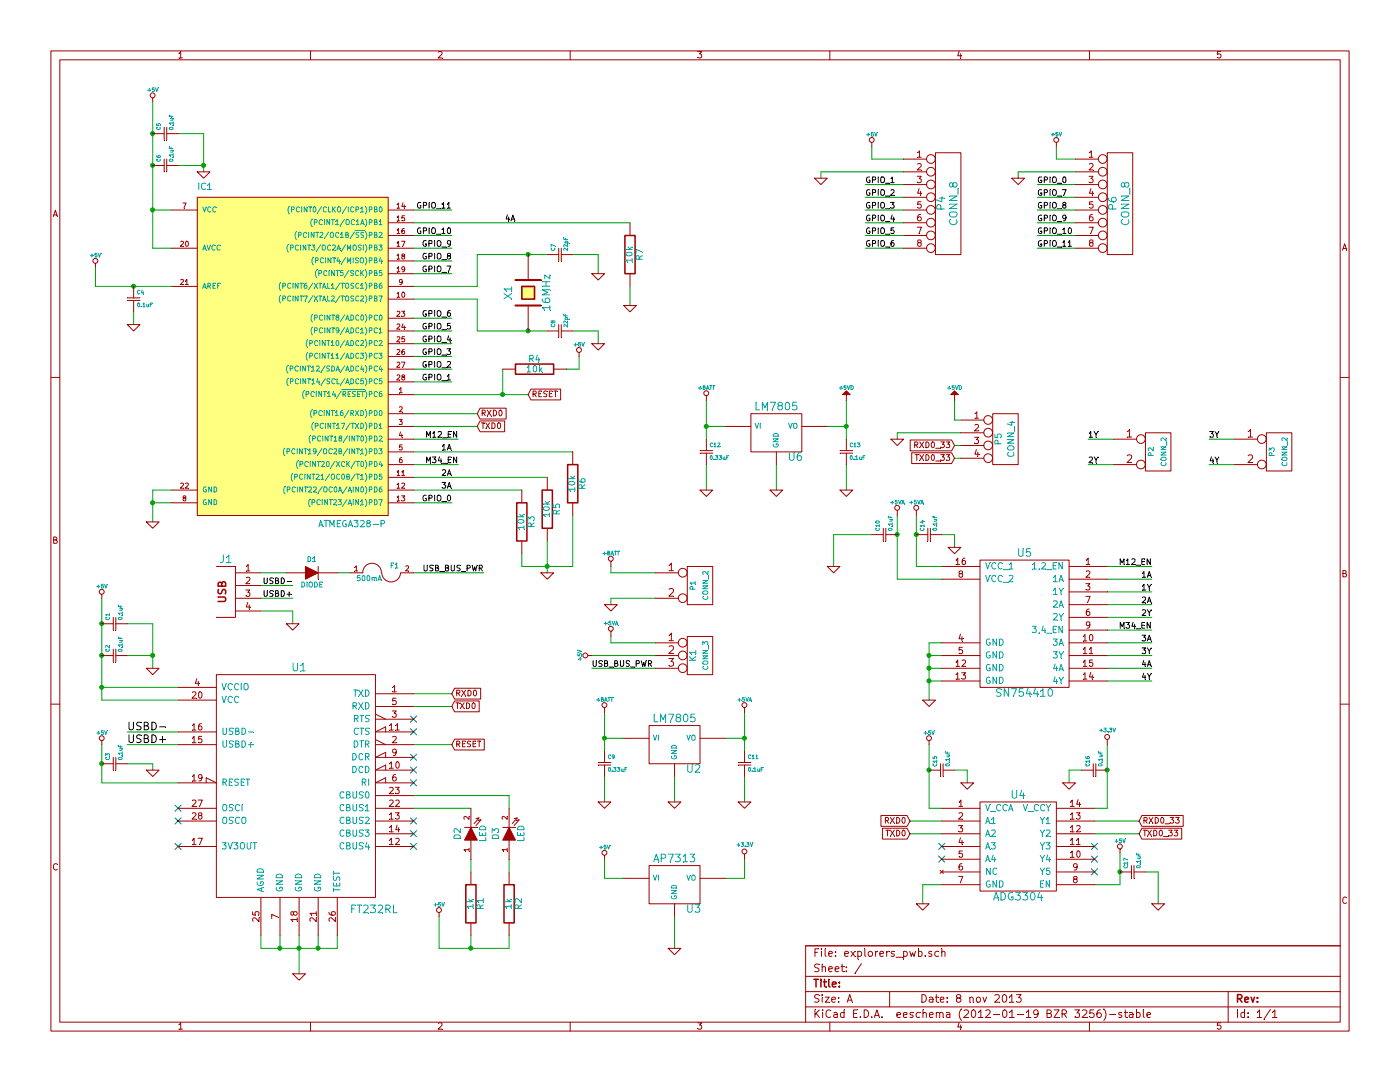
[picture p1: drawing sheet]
EESchema Schematic File Version 2  date 11/7/2013 10:24:31 PM
LIBS:power
LIBS:device
LIBS:transistors
LIBS:conn
LIBS:linear
LIBS:regul
LIBS:74xx
LIBS:cmos4000
LIBS:adc-dac
LIBS:memory
LIBS:xilinx
LIBS:special
LIBS:microcontrollers
LIBS:dsp
LIBS:microchip
LIBS:analog_switches
LIBS:motorola
LIBS:texas
LIBS:intel
LIBS:audio
LIBS:interface
LIBS:digital-audio
LIBS:philips
LIBS:display
LIBS:cypress
LIBS:siliconi
LIBS:opto
LIBS:atmel
LIBS:contrib
LIBS:valves
LIBS:explorers_lib
LIBS:INTERFACE_BOARD-LIB
EELAYER 43  0
EELAYER END
$Descr A 11000 8500
encoding utf-8
Sheet 1 1
Title ""
Date "8 nov 2013"
Rev ""
Comp ""
Comment1 ""
Comment2 ""
Comment3 ""
Comment4 ""
$EndDescr
Wire Wire Line
	7100 1450 6800 1450
Wire Wire Line
	7100 1650 6800 1650
Wire Wire Line
	7100 1850 6800 1850
Wire Wire Line
	6450 1400 6450 1350
Wire Wire Line
	6450 1350 7100 1350
Wire Wire Line
	8450 1950 8150 1950
Wire Wire Line
	8450 1750 8150 1750
Wire Wire Line
	8150 1550 8450 1550
Wire Wire Line
	8450 1250 8300 1250
Wire Wire Line
	8300 1250 8300 1150
Wire Wire Line
	3250 3950 3550 3950
Wire Wire Line
	3250 2900 3550 2900
Wire Wire Line
	3250 2700 3550 2700
Wire Wire Line
	3250 2500 3550 2500
Wire Wire Line
	3250 2050 3550 2050
Wire Wire Line
	3250 1850 3550 1850
Wire Wire Line
	3600 3650 3250 3650
Wire Wire Line
	7500 3600 7550 3600
Wire Wire Line
	7550 3300 7500 3300
Wire Wire Line
	7500 3300 7500 3150
Wire Wire Line
	6650 3650 6650 3850
Connection ~ 5550 3350
Wire Wire Line
	5550 3150 5550 3450
Wire Wire Line
	6650 3350 6500 3350
Wire Wire Line
	6100 3650 6100 3850
Wire Wire Line
	5700 3350 5550 3350
Wire Wire Line
	6650 3150 6650 3450
Connection ~ 6650 3350
Wire Wire Line
	5550 3650 5550 3850
Wire Wire Line
	6850 4200 6550 4200
Wire Wire Line
	5850 6750 5850 6900
Wire Wire Line
	4950 2250 4950 2400
Wire Wire Line
	4300 3750 3250 3750
Connection ~ 4300 4450
Wire Wire Line
	4500 4050 4500 4450
Wire Wire Line
	4500 4450 4100 4450
Wire Wire Line
	8550 3450 8750 3450
Wire Wire Line
	9500 3450 9700 3450
Wire Wire Line
	8700 4450 9050 4450
Wire Wire Line
	8700 4650 9050 4650
Wire Wire Line
	8700 4850 9050 4850
Wire Wire Line
	8700 5050 9050 5050
Wire Wire Line
	8700 5250 9050 5250
Connection ~ 7300 5150
Wire Wire Line
	7300 5500 7300 5050
Wire Wire Line
	7300 5050 7400 5050
Connection ~ 7300 5350
Wire Wire Line
	7300 5250 7400 5250
Connection ~ 7050 4200
Wire Wire Line
	7400 4550 7050 4550
Wire Wire Line
	7050 4550 7050 4050
Wire Wire Line
	6550 4200 6550 4450
Connection ~ 7200 4200
Wire Wire Line
	7400 4450 7200 4450
Wire Wire Line
	7200 4450 7200 4050
Wire Wire Line
	8600 6350 8700 6350
Wire Wire Line
	8600 6550 8950 6550
Wire Wire Line
	9100 7100 9100 6850
Wire Wire Line
	9100 6850 9000 6850
Wire Wire Line
	7400 6350 7300 6350
Wire Wire Line
	7250 7100 7250 6950
Wire Wire Line
	7250 6950 7400 6950
Wire Wire Line
	7150 6450 7400 6450
Wire Wire Line
	5150 5150 4650 5150
Wire Wire Line
	5300 7200 5300 7450
Wire Wire Line
	5850 6900 5700 6900
Wire Wire Line
	4750 6100 4750 6300
Connection ~ 5850 5800
Wire Wire Line
	5850 5600 5850 5900
Wire Wire Line
	4750 5800 4900 5800
Wire Wire Line
	5150 4500 4800 4500
Wire Wire Line
	4800 4500 4800 4450
Wire Wire Line
	2050 4600 2300 4600
Wire Wire Line
	2300 4900 2300 4800
Wire Wire Line
	2300 4800 2050 4800
Wire Wire Line
	2050 4500 2250 4500
Wire Wire Line
	4000 7350 4000 7450
Wire Wire Line
	3700 7450 3700 7350
Wire Wire Line
	3700 6750 3700 6850
Wire Wire Line
	3250 6350 3700 6350
Wire Wire Line
	3250 5550 3550 5550
Wire Wire Line
	3750 3350 3250 3350
Wire Wire Line
	4450 2900 4550 2900
Wire Wire Line
	4550 2900 4550 2800
Wire Wire Line
	4150 3100 3250 3100
Connection ~ 1200 5150
Wire Wire Line
	1200 5250 1200 4900
Wire Wire Line
	1200 4900 1000 4900
Connection ~ 800  4900
Connection ~ 800  5150
Wire Wire Line
	800  4700 800  5500
Wire Wire Line
	1400 6150 800  6150
Wire Wire Line
	1400 5400 800  5400
Wire Wire Line
	1000 5850 1400 5850
Connection ~ 2200 7450
Wire Wire Line
	2200 7350 2200 7450
Connection ~ 2500 7450
Wire Wire Line
	2500 7350 2500 7450
Wire Wire Line
	4700 2150 4700 2000
Wire Wire Line
	4700 2000 4500 2000
Connection ~ 4150 2000
Wire Wire Line
	4300 2000 3750 2000
Wire Wire Line
	3750 2350 3750 2600
Wire Wire Line
	3750 2350 3250 2350
Connection ~ 1200 1050
Wire Wire Line
	1200 800  1200 1950
Connection ~ 1600 1300
Wire Wire Line
	1600 1350 1600 1050
Wire Wire Line
	1600 1050 1400 1050
Connection ~ 1050 2250
Wire Wire Line
	1350 2250 750  2250
Wire Wire Line
	750  2250 750  2100
Wire Wire Line
	1350 1650 1200 1650
Wire Wire Line
	1200 3950 1350 3950
Wire Wire Line
	1350 3850 1200 3850
Wire Wire Line
	1200 3850 1200 4100
Connection ~ 1200 3950
Wire Wire Line
	1200 1950 1350 1950
Connection ~ 1200 1650
Wire Wire Line
	1050 2450 1050 2550
Wire Wire Line
	1400 1300 1600 1300
Connection ~ 1200 1300
Wire Wire Line
	3250 2250 3750 2250
Wire Wire Line
	3750 2250 3750 2000
Wire Wire Line
	3750 2600 4300 2600
Connection ~ 4150 2600
Wire Wire Line
	4500 2600 4700 2600
Wire Wire Line
	4700 2600 4700 2700
Wire Wire Line
	2050 7350 2050 7450
Wire Wire Line
	2050 7450 2650 7450
Wire Wire Line
	2650 7450 2650 7350
Connection ~ 2350 7450
Wire Wire Line
	2350 7650 2350 7350
Wire Wire Line
	1400 5750 1000 5750
Wire Wire Line
	800  5500 1400 5500
Connection ~ 800  5400
Wire Wire Line
	1000 5150 1200 5150
Wire Wire Line
	800  6150 800  5850
Connection ~ 800  6000
Wire Wire Line
	1000 6000 1200 6000
Wire Wire Line
	1200 6000 1200 6050
Wire Wire Line
	3950 2900 3950 3100
Connection ~ 3950 3100
Wire Wire Line
	3250 3250 3750 3250
Wire Wire Line
	3550 5450 3250 5450
Wire Wire Line
	3550 5850 3250 5850
Wire Wire Line
	3250 6250 4000 6250
Wire Wire Line
	4000 6250 4000 6350
Wire Wire Line
	4000 6750 4000 6850
Wire Wire Line
	3450 7200 3450 7450
Wire Wire Line
	3450 7450 4000 7450
Connection ~ 3700 7450
Wire Wire Line
	2650 4500 2750 4500
Wire Wire Line
	2300 4700 2050 4700
Wire Wire Line
	3250 4500 3800 4500
Wire Wire Line
	4800 4750 4800 4700
Wire Wire Line
	4800 4700 5150 4700
Wire Wire Line
	5300 6100 5300 6300
Wire Wire Line
	5700 5800 5850 5800
Wire Wire Line
	4750 5600 4750 5900
Connection ~ 4750 5800
Wire Wire Line
	5850 6100 5850 6300
Wire Wire Line
	4900 6900 4750 6900
Wire Wire Line
	4800 5000 4800 5050
Wire Wire Line
	4800 5050 5150 5050
Wire Wire Line
	4650 5250 5150 5250
Wire Wire Line
	7400 6550 7150 6550
Wire Wire Line
	7500 6050 7600 6050
Wire Wire Line
	7600 6050 7600 6150
Wire Wire Line
	7300 6350 7300 5850
Connection ~ 7300 6050
Wire Wire Line
	8800 6700 8800 6950
Wire Wire Line
	8800 6950 8600 6950
Connection ~ 8800 6850
Wire Wire Line
	8950 6450 8600 6450
Wire Wire Line
	8400 6150 8400 6050
Wire Wire Line
	8400 6050 8500 6050
Wire Wire Line
	8700 6350 8700 5850
Connection ~ 8700 6050
Wire Wire Line
	7400 4200 7500 4200
Wire Wire Line
	7500 4200 7500 4300
Wire Wire Line
	7300 5350 7400 5350
Wire Wire Line
	7400 5150 7300 5150
Connection ~ 7300 5250
Wire Wire Line
	8700 5350 9050 5350
Wire Wire Line
	8700 5150 9050 5150
Wire Wire Line
	8700 4950 9050 4950
Wire Wire Line
	8700 4750 9050 4750
Wire Wire Line
	8700 4550 9050 4550
Wire Wire Line
	9500 3650 9700 3650
Wire Wire Line
	8550 3650 8750 3650
Wire Wire Line
	4100 4450 4100 4350
Wire Wire Line
	4300 4250 4300 4500
Wire Wire Line
	3250 3550 4500 3550
Wire Wire Line
	4100 3850 3250 3850
Wire Wire Line
	3250 1750 4950 1750
Wire Wire Line
	4750 6900 4750 6750
Wire Wire Line
	7550 3400 7050 3400
Wire Wire Line
	7050 3400 7050 3450
Wire Wire Line
	7500 3500 7550 3500
Wire Wire Line
	3600 3450 3250 3450
Wire Wire Line
	3250 1650 3550 1650
Wire Wire Line
	3250 1950 3550 1950
Wire Wire Line
	3250 2150 3550 2150
Wire Wire Line
	3250 2600 3550 2600
Wire Wire Line
	3250 2800 3550 2800
Wire Wire Line
	3250 3000 3550 3000
Wire Wire Line
	8450 1350 8000 1350
Wire Wire Line
	8000 1350 8000 1400
Wire Wire Line
	8150 1450 8450 1450
Wire Wire Line
	8150 1650 8450 1650
Wire Wire Line
	8150 1850 8450 1850
Wire Wire Line
	6850 1150 6850 1250
Wire Wire Line
	6850 1250 7100 1250
Wire Wire Line
	6800 1950 7100 1950
Wire Wire Line
	6800 1750 7100 1750
Wire Wire Line
	6800 1550 7100 1550
Text Label 6800 1950 0    45   ~ 0
GPIO_6
Text Label 6800 1850 0    45   ~ 0
GPIO_5
Text Label 6800 1750 0    45   ~ 0
GPIO_4
Text Label 6800 1650 0    45   ~ 0
GPIO_3
Text Label 6800 1550 0    45   ~ 0
GPIO_2
Text Label 6800 1450 0    45   ~ 0
GPIO_1
$Comp
L GND #PWR01
U 1 1
P 6450 1400
F 0 "#PWR01" H 6450 1400 30  0001 C CNN
F 1 "GND" H 6450 1330 30  0001 C CNN
	1    6450 1400
	1    0    0    -1  
$EndComp
$Comp
L +5V #PWR02
U 1 1
P 6850 1150
F 0 "#PWR02" H 6850 1240 20  0001 C CNN
F 1 "+5V" H 6850 1240 30  0000 C CNN
	1    6850 1150
	1    0    0    -1  
$EndComp
Text Label 8150 1950 0    45   ~ 0
GPIO_11
Text Label 8150 1850 0    45   ~ 0
GPIO_10
Text Label 8150 1750 0    45   ~ 0
GPIO_9
Text Label 8150 1650 0    45   ~ 0
GPIO_8
Text Label 8150 1550 0    45   ~ 0
GPIO_7
Text Label 8150 1450 0    45   ~ 0
GPIO_0
$Comp
L GND #PWR03
U 1 1
P 8000 1400
F 0 "#PWR03" H 8000 1400 30  0001 C CNN
F 1 "GND" H 8000 1330 30  0001 C CNN
	1    8000 1400
	1    0    0    -1  
$EndComp
$Comp
L +5V #PWR04
U 1 1
P 8300 1150
F 0 "#PWR04" H 8300 1240 20  0001 C CNN
F 1 "+5V" H 8300 1240 30  0000 C CNN
	1    8300 1150
	1    0    0    -1  
$EndComp
$Comp
L CONN_8 P4
U 1 1
P 7450 1600
F 0 "P4" V 7400 1600 60  0000 C CNN
F 1 "CONN_8" V 7500 1600 60  0000 C CNN
	1    7450 1600
	1    0    0    -1  
$EndComp
$Comp
L CONN_8 P6
U 1 1
P 8800 1600
F 0 "P6" V 8750 1600 60  0000 C CNN
F 1 "CONN_8" V 8850 1600 60  0000 C CNN
	1    8800 1600
	1    0    0    -1  
$EndComp
Text Label 3550 1650 2    45   ~ 0
GPIO_11
Text Label 3550 1850 2    45   ~ 0
GPIO_10
Text Label 3550 1950 2    45   ~ 0
GPIO_9
Text Label 3550 2050 2    45   ~ 0
GPIO_8
Text Label 3550 2150 2    45   ~ 0
GPIO_7
Text Label 3550 2500 2    45   ~ 0
GPIO_6
Text Label 3550 2600 2    45   ~ 0
GPIO_5
Text Label 3550 2700 2    45   ~ 0
GPIO_4
Text Label 3550 2800 2    45   ~ 0
GPIO_3
Text Label 3550 2900 2    45   ~ 0
GPIO_2
Text Label 3550 3000 2    45   ~ 0
GPIO_1
Text Label 3550 3950 2    45   ~ 0
GPIO_0
Text Label 3600 3650 2    45   ~ 0
M34_EN
Text Label 3600 3450 2    45   ~ 0
M12_EN
Text GLabel 7500 3600 0    45   Input ~ 0
TXD0_33
Text GLabel 7500 3500 0    45   Input ~ 0
RXD0_33
$Comp
L GND #PWR05
U 1 1
P 7050 3450
F 0 "#PWR05" H 7050 3450 30  0001 C CNN
F 1 "GND" H 7050 3380 30  0001 C CNN
	1    7050 3450
	1    0    0    -1  
$EndComp
$Comp
L +5VD #PWR06
U 1 1
P 7500 3150
F 0 "#PWR06" H 7500 3100 20  0001 C CNN
F 1 "+5VD" H 7500 3250 30  0000 C CNN
	1    7500 3150
	1    0    0    -1  
$EndComp
$Comp
L CONN_4 P5
U 1 1
P 7900 3450
F 0 "P5" V 7850 3450 50  0000 C CNN
F 1 "CONN_4" V 7950 3450 50  0000 C CNN
	1    7900 3450
	1    0    0    -1  
$EndComp
$Comp
L +5VD #PWR07
U 1 1
P 6650 3150
F 0 "#PWR07" H 6650 3100 20  0001 C CNN
F 1 "+5VD" H 6650 3250 30  0000 C CNN
	1    6650 3150
	1    0    0    -1  
$EndComp
$Comp
L +BATT #PWR08
U 1 1
P 5550 3150
F 0 "#PWR08" H 5550 3100 20  0001 C CNN
F 1 "+BATT" H 5550 3250 30  0000 C CNN
	1    5550 3150
	1    0    0    -1  
$EndComp
$Comp
L LM7805 U6
U 1 1
P 6100 3400
F 0 "U6" H 6250 3204 60  0000 C CNN
F 1 "LM7805" H 6100 3600 60  0000 C CNN
	1    6100 3400
	1    0    0    -1  
$EndComp
$Comp
L GND #PWR09
U 1 1
P 6100 3850
F 0 "#PWR09" H 6100 3850 30  0001 C CNN
F 1 "GND" H 6100 3780 30  0001 C CNN
	1    6100 3850
	1    0    0    -1  
$EndComp
$Comp
L CSMALL C12
U 1 1
P 5550 3550
F 0 "C12" H 5575 3600 30  0000 L CNN
F 1 "0.33uF" H 5575 3500 30  0000 L CNN
	1    5550 3550
	1    0    0    -1  
$EndComp
$Comp
L CSMALL C13
U 1 1
P 6650 3550
F 0 "C13" H 6675 3600 30  0000 L CNN
F 1 "0.1uF" H 6675 3500 30  0000 L CNN
	1    6650 3550
	1    0    0    -1  
$EndComp
$Comp
L GND #PWR010
U 1 1
P 6650 3850
F 0 "#PWR010" H 6650 3850 30  0001 C CNN
F 1 "GND" H 6650 3780 30  0001 C CNN
	1    6650 3850
	1    0    0    -1  
$EndComp
$Comp
L GND #PWR011
U 1 1
P 5550 3850
F 0 "#PWR011" H 5550 3850 30  0001 C CNN
F 1 "GND" H 5550 3780 30  0001 C CNN
	1    5550 3850
	1    0    0    -1  
$EndComp
$Comp
L CSMALL C10
U 1 1
P 6950 4200
F 0 "C10" H 6975 4250 30  0000 L CNN
F 1 "0.1uF" H 6975 4150 30  0000 L CNN
	1    6950 4200
	0    -1   -1   0   
$EndComp
$Comp
L GND #PWR012
U 1 1
P 4950 2400
F 0 "#PWR012" H 4950 2400 30  0001 C CNN
F 1 "GND" H 4950 2330 30  0001 C CNN
	1    4950 2400
	1    0    0    -1  
$EndComp
$Comp
L R R7
U 1 1
P 4950 2000
F 0 "R7" V 5030 2000 50  0000 C CNN
F 1 "10k" V 4950 2000 50  0000 C CNN
	1    4950 2000
	1    0    0    -1  
$EndComp
$Comp
L GND #PWR013
U 1 1
P 4300 4500
F 0 "#PWR013" H 4300 4500 30  0001 C CNN
F 1 "GND" H 4300 4430 30  0001 C CNN
	1    4300 4500
	1    0    0    -1  
$EndComp
$Comp
L R R6
U 1 1
P 4500 3800
F 0 "R6" V 4580 3800 50  0000 C CNN
F 1 "10k" V 4500 3800 50  0000 C CNN
	1    4500 3800
	1    0    0    -1  
$EndComp
$Comp
L R R5
U 1 1
P 4300 4000
F 0 "R5" V 4380 4000 50  0000 C CNN
F 1 "10k" V 4300 4000 50  0000 C CNN
	1    4300 4000
	1    0    0    -1  
$EndComp
$Comp
L R R3
U 1 1
P 4100 4100
F 0 "R3" V 4180 4100 50  0000 C CNN
F 1 "10k" V 4100 4100 50  0000 C CNN
	1    4100 4100
	1    0    0    -1  
$EndComp
Text Label 4050 1750 2    45   ~ 0
4A
Text Label 3550 3850 2    45   ~ 0
3A
Text Label 3550 3750 2    45   ~ 0
2A
Text Label 3550 3550 2    45   ~ 0
1A
$Comp
L +5VA #PWR014
U 1 1
P 7200 4050
F 0 "#PWR014" H 7200 4180 20  0001 C CNN
F 1 "+5VA" H 7200 4150 30  0000 C CNN
	1    7200 4050
	1    0    0    -1  
$EndComp
$Comp
L +5VA #PWR015
U 1 1
P 7050 4050
F 0 "#PWR015" H 7050 4180 20  0001 C CNN
F 1 "+5VA" H 7050 4150 30  0000 C CNN
	1    7050 4050
	1    0    0    -1  
$EndComp
Text Label 9500 3650 0    45   ~ 0
4Y
Text Label 9500 3450 0    45   ~ 0
3Y
Text Label 8550 3650 0    45   ~ 0
2Y
Text Label 8550 3450 0    45   ~ 0
1Y
$Comp
L CONN_2 P2
U 1 1
P 9100 3550
F 0 "P2" V 9050 3550 40  0000 C CNN
F 1 "CONN_2" V 9150 3550 40  0000 C CNN
	1    9100 3550
	1    0    0    -1  
$EndComp
$Comp
L CONN_2 P3
U 1 1
P 10050 3550
F 0 "P3" V 10000 3550 40  0000 C CNN
F 1 "CONN_2" V 10100 3550 40  0000 C CNN
	1    10050 3550
	1    0    0    -1  
$EndComp
Text Label 9050 5350 2    45   ~ 0
4Y
Text Label 9050 5250 2    45   ~ 0
4A
Text Label 9050 5150 2    45   ~ 0
3Y
Text Label 9050 5050 2    45   ~ 0
3A
Text Label 9050 4950 2    45   ~ 0
M34_EN
Text Label 9050 4850 2    45   ~ 0
2Y
Text Label 9050 4750 2    45   ~ 0
2A
Text Label 9050 4650 2    45   ~ 0
1Y
Text Label 9050 4550 2    45   ~ 0
1A
Text Label 9050 4450 2    45   ~ 0
M12_EN
$Comp
L GND #PWR016
U 1 1
P 7300 5500
F 0 "#PWR016" H 7300 5500 30  0001 C CNN
F 1 "GND" H 7300 5430 30  0001 C CNN
	1    7300 5500
	1    0    0    -1  
$EndComp
$Comp
L GND #PWR017
U 1 1
P 6550 4450
F 0 "#PWR017" H 6550 4450 30  0001 C CNN
F 1 "GND" H 6550 4380 30  0001 C CNN
	1    6550 4450
	1    0    0    -1  
$EndComp
$Comp
L GND #PWR018
U 1 1
P 7500 4300
F 0 "#PWR018" H 7500 4300 30  0001 C CNN
F 1 "GND" H 7500 4230 30  0001 C CNN
	1    7500 4300
	1    0    0    -1  
$EndComp
$Comp
L CSMALL C14
U 1 1
P 7300 4200
F 0 "C14" H 7325 4250 30  0000 L CNN
F 1 "0.1uF" H 7325 4150 30  0000 L CNN
	1    7300 4200
	0    -1   -1   0   
$EndComp
$Comp
L SN754410 U5
U 1 1
P 8050 4900
F 0 "U5" H 8050 5450 60  0000 C CNN
F 1 "SN754410" H 8050 4350 60  0000 C CNN
	1    8050 4900
	1    0    0    -1  
$EndComp
$Comp
L +3.3V #PWR019
U 1 1
P 8700 5850
F 0 "#PWR019" H 8700 5810 30  0001 C CNN
F 1 "+3.3V" H 8700 5960 30  0000 C CNN
	1    8700 5850
	1    0    0    -1  
$EndComp
$Comp
L CSMALL C16
U 1 1
P 8600 6050
F 0 "C16" H 8625 6100 30  0000 L CNN
F 1 "0.1uF" H 8625 6000 30  0000 L CNN
	1    8600 6050
	0    -1   -1   0   
$EndComp
$Comp
L GND #PWR020
U 1 1
P 8400 6150
F 0 "#PWR020" H 8400 6150 30  0001 C CNN
F 1 "GND" H 8400 6080 30  0001 C CNN
	1    8400 6150
	1    0    0    -1  
$EndComp
Text GLabel 8950 6450 2    45   Input ~ 0
RXD0_33
Text GLabel 8950 6550 2    45   Input ~ 0
TXD0_33
$Comp
L GND #PWR021
U 1 1
P 9100 7100
F 0 "#PWR021" H 9100 7100 30  0001 C CNN
F 1 "GND" H 9100 7030 30  0001 C CNN
	1    9100 7100
	1    0    0    -1  
$EndComp
$Comp
L +5V #PWR022
U 1 1
P 8800 6700
F 0 "#PWR022" H 8800 6790 20  0001 C CNN
F 1 "+5V" H 8800 6790 30  0000 C CNN
	1    8800 6700
	1    0    0    -1  
$EndComp
$Comp
L CSMALL C17
U 1 1
P 8900 6850
F 0 "C17" H 8925 6900 30  0000 L CNN
F 1 "0.1uF" H 8925 6800 30  0000 L CNN
	1    8900 6850
	0    -1   -1   0   
$EndComp
$Comp
L +5V #PWR023
U 1 1
P 7300 5850
F 0 "#PWR023" H 7300 5940 20  0001 C CNN
F 1 "+5V" H 7300 5940 30  0000 C CNN
	1    7300 5850
	1    0    0    -1  
$EndComp
$Comp
L GND #PWR024
U 1 1
P 7600 6150
F 0 "#PWR024" H 7600 6150 30  0001 C CNN
F 1 "GND" H 7600 6080 30  0001 C CNN
	1    7600 6150
	1    0    0    -1  
$EndComp
$Comp
L CSMALL C15
U 1 1
P 7400 6050
F 0 "C15" H 7425 6100 30  0000 L CNN
F 1 "0.1uF" H 7425 6000 30  0000 L CNN
	1    7400 6050
	0    -1   -1   0   
$EndComp
$Comp
L GND #PWR025
U 1 1
P 7250 7100
F 0 "#PWR025" H 7250 7100 30  0001 C CNN
F 1 "GND" H 7250 7030 30  0001 C CNN
	1    7250 7100
	1    0    0    -1  
$EndComp
NoConn ~ 8600 6850
NoConn ~ 8600 6750
NoConn ~ 8600 6650
NoConn ~ 7400 6750
NoConn ~ 7400 6650
Text GLabel 7150 6550 0    45   Input ~ 0
TXD0
Text GLabel 7150 6450 0    45   Input ~ 0
RXD0
$Comp
L ADG3304 U4
U 1 1
P 8000 6600
F 0 "U4" H 8000 6950 60  0000 C CNN
F 1 "ADG3304" H 8000 6150 60  0000 C CNN
	1    8000 6600
	1    0    0    -1  
$EndComp
Text Label 4650 5250 0    45   ~ 0
USB_BUS_PWR
$Comp
L +5V #PWR026
U 1 1
P 4650 5150
F 0 "#PWR026" H 4650 5240 20  0001 C CNN
F 1 "+5V" H 4650 5240 30  0000 C CNN
	1    4650 5150
	0    -1   -1   0   
$EndComp
$Comp
L +5VA #PWR027
U 1 1
P 4800 5000
F 0 "#PWR027" H 4800 5130 20  0001 C CNN
F 1 "+5VA" H 4800 5100 30  0000 C CNN
	1    4800 5000
	1    0    0    -1  
$EndComp
$Comp
L +5VA #PWR028
U 1 1
P 5850 5600
F 0 "#PWR028" H 5850 5730 20  0001 C CNN
F 1 "+5VA" H 5850 5700 30  0000 C CNN
	1    5850 5600
	1    0    0    -1  
$EndComp
$Comp
L CONN_3 K1
U 1 1
P 5500 5150
F 0 "K1" V 5450 5150 50  0000 C CNN
F 1 "CONN_3" V 5550 5150 40  0000 C CNN
	1    5500 5150
	1    0    0    -1  
$EndComp
$Comp
L GND #PWR029
U 1 1
P 5300 7450
F 0 "#PWR029" H 5300 7450 30  0001 C CNN
F 1 "GND" H 5300 7380 30  0001 C CNN
	1    5300 7450
	1    0    0    -1  
$EndComp
$Comp
L +3.3V #PWR030
U 1 1
P 5850 6750
F 0 "#PWR030" H 5850 6710 30  0001 C CNN
F 1 "+3.3V" H 5850 6860 30  0000 C CNN
	1    5850 6750
	1    0    0    -1  
$EndComp
$Comp
L +5V #PWR031
U 1 1
P 4750 6750
F 0 "#PWR031" H 4750 6840 20  0001 C CNN
F 1 "+5V" H 4750 6840 30  0000 C CNN
	1    4750 6750
	1    0    0    -1  
$EndComp
$Comp
L AP7313 U3
U 1 1
P 5300 6950
F 0 "U3" H 5450 6754 60  0000 C CNN
F 1 "AP7313" H 5300 7150 60  0000 C CNN
	1    5300 6950
	1    0    0    -1  
$EndComp
$Comp
L GND #PWR032
U 1 1
P 4750 6300
F 0 "#PWR032" H 4750 6300 30  0001 C CNN
F 1 "GND" H 4750 6230 30  0001 C CNN
	1    4750 6300
	1    0    0    -1  
$EndComp
$Comp
L GND #PWR033
U 1 1
P 5850 6300
F 0 "#PWR033" H 5850 6300 30  0001 C CNN
F 1 "GND" H 5850 6230 30  0001 C CNN
	1    5850 6300
	1    0    0    -1  
$EndComp
$Comp
L CSMALL C11
U 1 1
P 5850 6000
F 0 "C11" H 5875 6050 30  0000 L CNN
F 1 "0.1uF" H 5875 5950 30  0000 L CNN
	1    5850 6000
	1    0    0    -1  
$EndComp
$Comp
L CSMALL C9
U 1 1
P 4750 6000
F 0 "C9" H 4775 6050 30  0000 L CNN
F 1 "0.33uF" H 4775 5950 30  0000 L CNN
	1    4750 6000
	1    0    0    -1  
$EndComp
$Comp
L GND #PWR034
U 1 1
P 5300 6300
F 0 "#PWR034" H 5300 6300 30  0001 C CNN
F 1 "GND" H 5300 6230 30  0001 C CNN
	1    5300 6300
	1    0    0    -1  
$EndComp
$Comp
L LM7805 U2
U 1 1
P 5300 5850
F 0 "U2" H 5450 5654 60  0000 C CNN
F 1 "LM7805" H 5300 6050 60  0000 C CNN
	1    5300 5850
	1    0    0    -1  
$EndComp
$Comp
L +BATT #PWR035
U 1 1
P 4750 5600
F 0 "#PWR035" H 4750 5550 20  0001 C CNN
F 1 "+BATT" H 4750 5700 30  0000 C CNN
	1    4750 5600
	1    0    0    -1  
$EndComp
$Comp
L GND #PWR036
U 1 1
P 4800 4750
F 0 "#PWR036" H 4800 4750 30  0001 C CNN
F 1 "GND" H 4800 4680 30  0001 C CNN
	1    4800 4750
	1    0    0    -1  
$EndComp
$Comp
L +BATT #PWR037
U 1 1
P 4800 4450
F 0 "#PWR037" H 4800 4400 20  0001 C CNN
F 1 "+BATT" H 4800 4550 30  0000 C CNN
	1    4800 4450
	1    0    0    -1  
$EndComp
$Comp
L CONN_2 P1
U 1 1
P 5500 4600
F 0 "P1" V 5450 4600 40  0000 C CNN
F 1 "CONN_2" V 5550 4600 40  0000 C CNN
	1    5500 4600
	1    0    0    -1  
$EndComp
Text Label 3800 4500 2    45   ~ 0
USB_BUS_PWR
$Comp
L GND #PWR038
U 1 1
P 2300 4900
F 0 "#PWR038" H 2300 4900 30  0001 C CNN
F 1 "GND" H 2300 4830 30  0001 C CNN
	1    2300 4900
	1    0    0    -1  
$EndComp
Text Label 2300 4700 2    45   ~ 0
USBD+
Text Label 2300 4600 2    45   ~ 0
USBD-
$Comp
L FUSE F1
U 1 1
P 3000 4500
F 0 "F1" H 3100 4550 40  0000 C CNN
F 1 "500mA" H 2900 4450 40  0000 C CNN
	1    3000 4500
	1    0    0    -1  
$EndComp
$Comp
L DIODE D1
U 1 1
P 2450 4500
F 0 "D1" H 2450 4600 40  0000 C CNN
F 1 "DIODE" H 2450 4400 40  0000 C CNN
	1    2450 4500
	1    0    0    -1  
$EndComp
$Comp
L USB_2 J1
U 1 1
P 1850 4650
F 0 "J1" H 1775 4900 60  0000 C CNN
F 1 "USB_2" H 1900 4350 60  0001 C CNN
F 4 "VCC" H 2175 4800 50  0001 C CNN "VCC"
F 5 "D+" H 2150 4700 50  0001 C CNN "Data+"
F 6 "D-" H 2150 4600 50  0001 C CNN "Data-"
F 7 "GND" H 2175 4500 50  0001 C CNN "Ground"
	1    1850 4650
	1    0    0    -1  
$EndComp
$Comp
L +5V #PWR039
U 1 1
P 3450 7200
F 0 "#PWR039" H 3450 7290 20  0001 C CNN
F 1 "+5V" H 3450 7290 30  0000 C CNN
	1    3450 7200
	1    0    0    -1  
$EndComp
$Comp
L R R2
U 1 1
P 4000 7100
F 0 "R2" V 4080 7100 50  0000 C CNN
F 1 "1k" V 4000 7100 50  0000 C CNN
	1    4000 7100
	1    0    0    -1  
$EndComp
$Comp
L R R1
U 1 1
P 3700 7100
F 0 "R1" V 3780 7100 50  0000 C CNN
F 1 "1k" V 3700 7100 50  0000 C CNN
	1    3700 7100
	1    0    0    -1  
$EndComp
$Comp
L LED D2
U 1 1
P 3700 6550
F 0 "D2" H 3700 6650 50  0000 C CNN
F 1 "LED" H 3700 6450 50  0000 C CNN
	1    3700 6550
	0    -1   -1   0   
$EndComp
$Comp
L LED D3
U 1 1
P 4000 6550
F 0 "D3" H 4000 6650 50  0000 C CNN
F 1 "LED" H 4000 6450 50  0000 C CNN
	1    4000 6550
	0    -1   -1   0   
$EndComp
NoConn ~ 3250 6650
NoConn ~ 3250 6550
NoConn ~ 3250 6450
Text GLabel 3550 5850 2    45   Input ~ 0
RESET
NoConn ~ 3250 6150
NoConn ~ 3250 6050
NoConn ~ 3250 5950
NoConn ~ 3250 5750
NoConn ~ 3250 5650
Text GLabel 3550 5450 2    45   Input ~ 0
RXD0
Text GLabel 3550 5550 2    45   Input ~ 0
TXD0
$Comp
L +5V #PWR040
U 1 1
P 4550 2800
F 0 "#PWR040" H 4550 2890 20  0001 C CNN
F 1 "+5V" H 4550 2890 30  0000 C CNN
	1    4550 2800
	1    0    0    -1  
$EndComp
$Comp
L R R4
U 1 1
P 4200 2900
F 0 "R4" V 4280 2900 50  0000 C CNN
F 1 "10k" V 4200 2900 50  0000 C CNN
	1    4200 2900
	0    -1   -1   0   
$EndComp
Text GLabel 4150 3100 2    45   Input ~ 0
RESET
Text GLabel 3750 3350 2    45   Input ~ 0
TXD0
Text GLabel 3750 3250 2    45   Input ~ 0
RXD0
$Comp
L GND #PWR041
U 1 1
P 1200 6050
F 0 "#PWR041" H 1200 6050 30  0001 C CNN
F 1 "GND" H 1200 5980 30  0001 C CNN
	1    1200 6050
	1    0    0    -1  
$EndComp
$Comp
L GND #PWR042
U 1 1
P 1200 5250
F 0 "#PWR042" H 1200 5250 30  0001 C CNN
F 1 "GND" H 1200 5180 30  0001 C CNN
	1    1200 5250
	1    0    0    -1  
$EndComp
$Comp
L +5V #PWR043
U 1 1
P 800 4700
F 0 "#PWR043" H 800 4790 20  0001 C CNN
F 1 "+5V" H 800 4790 30  0000 C CNN
	1    800  4700
	1    0    0    -1  
$EndComp
$Comp
L +5V #PWR044
U 1 1
P 800 5850
F 0 "#PWR044" H 800 5940 20  0001 C CNN
F 1 "+5V" H 800 5940 30  0000 C CNN
	1    800  5850
	1    0    0    -1  
$EndComp
$Comp
L CSMALL C3
U 1 1
P 900 6000
F 0 "C3" H 925 6050 30  0000 L CNN
F 1 "0.1uF" H 925 5950 30  0000 L CNN
	1    900  6000
	0    -1   -1   0   
$EndComp
$Comp
L CSMALL C1
U 1 1
P 900 4900
F 0 "C1" H 925 4950 30  0000 L CNN
F 1 "0.1uF" H 925 4850 30  0000 L CNN
	1    900  4900
	0    -1   -1   0   
$EndComp
$Comp
L CSMALL C2
U 1 1
P 900 5150
F 0 "C2" H 925 5200 30  0000 L CNN
F 1 "0.1uF" H 925 5100 30  0000 L CNN
	1    900  5150
	0    -1   -1   0   
$EndComp
Text Label 1000 5850 0    60   ~ 0
USBD+
Text Label 1000 5750 0    60   ~ 0
USBD-
NoConn ~ 1400 6350
NoConn ~ 1400 6450
NoConn ~ 1400 6650
$Comp
L GND #PWR045
U 1 1
P 2350 7650
F 0 "#PWR045" H 2350 7650 30  0001 C CNN
F 1 "GND" H 2350 7580 30  0001 C CNN
	1    2350 7650
	1    0    0    -1  
$EndComp
$Comp
L FT232RL U1
U 1 1
P 2350 6150
F 0 "U1" H 2350 7050 60  0000 C CNN
F 1 "FT232RL" H 2750 5150 60  0000 L CNN
	1    2350 6150
	1    0    0    -1  
$EndComp
$Comp
L GND #PWR046
U 1 1
P 4700 2700
F 0 "#PWR046" H 4700 2700 30  0001 C CNN
F 1 "GND" H 4700 2630 30  0001 C CNN
	1    4700 2700
	1    0    0    -1  
$EndComp
$Comp
L GND #PWR047
U 1 1
P 4700 2150
F 0 "#PWR047" H 4700 2150 30  0001 C CNN
F 1 "GND" H 4700 2080 30  0001 C CNN
	1    4700 2150
	1    0    0    -1  
$EndComp
$Comp
L CSMALL C8
U 1 1
P 4400 2600
F 0 "C8" H 4425 2650 30  0000 L CNN
F 1 "22pF" H 4425 2550 30  0000 L CNN
	1    4400 2600
	0    -1   -1   0   
$EndComp
$Comp
L CSMALL C7
U 1 1
P 4400 2000
F 0 "C7" H 4425 2050 30  0000 L CNN
F 1 "22pF" H 4425 1950 30  0000 L CNN
	1    4400 2000
	0    -1   -1   0   
$EndComp
$Comp
L CRYSTAL X1
U 1 1
P 4150 2300
F 0 "X1" H 4150 2450 60  0000 C CNN
F 1 "16MHz" H 4150 2150 60  0000 C CNN
	1    4150 2300
	0    -1   -1   0   
$EndComp
$Comp
L GND #PWR048
U 1 1
P 1600 1350
F 0 "#PWR048" H 1600 1350 30  0001 C CNN
F 1 "GND" H 1600 1280 30  0001 C CNN
	1    1600 1350
	1    0    0    -1  
$EndComp
$Comp
L +5V #PWR049
U 1 1
P 1200 800
F 0 "#PWR049" H 1200 890 20  0001 C CNN
F 1 "+5V" H 1200 890 30  0000 C CNN
	1    1200 800 
	1    0    0    -1  
$EndComp
$Comp
L +5V #PWR050
U 1 1
P 750 2100
F 0 "#PWR050" H 750 2190 20  0001 C CNN
F 1 "+5V" H 750 2190 30  0000 C CNN
	1    750  2100
	1    0    0    -1  
$EndComp
$Comp
L GND #PWR051
U 1 1
P 1050 2550
F 0 "#PWR051" H 1050 2550 30  0001 C CNN
F 1 "GND" H 1050 2480 30  0001 C CNN
	1    1050 2550
	1    0    0    -1  
$EndComp
$Comp
L CSMALL C4
U 1 1
P 1050 2350
F 0 "C4" H 1075 2400 30  0000 L CNN
F 1 "0.1uF" H 1075 2300 30  0000 L CNN
	1    1050 2350
	1    0    0    -1  
$EndComp
$Comp
L CSMALL C5
U 1 1
P 1300 1050
F 0 "C5" H 1325 1100 30  0000 L CNN
F 1 "0.1uF" H 1325 1000 30  0000 L CNN
	1    1300 1050
	0    -1   -1   0   
$EndComp
$Comp
L CSMALL C6
U 1 1
P 1300 1300
F 0 "C6" H 1325 1350 30  0000 L CNN
F 1 "0.1uF" H 1325 1250 30  0000 L CNN
	1    1300 1300
	0    -1   -1   0   
$EndComp
$Comp
L GND #PWR052
U 1 1
P 1200 4100
F 0 "#PWR052" H 1200 4100 30  0001 C CNN
F 1 "GND" H 1200 4030 30  0001 C CNN
	1    1200 4100
	1    0    0    -1  
$EndComp
$Comp
L ATMEGA328-P IC1
U 1 1
P 2250 2750
F 0 "IC1" H 1550 4000 50  0000 L BNN
F 1 "ATMEGA328-P" H 2500 1350 50  0000 L BNN
F 2 "DIL28" H 1650 1400 50  0001 C CNN
	1    2250 2750
	1    0    0    -1  
$EndComp
$EndSCHEMATC
